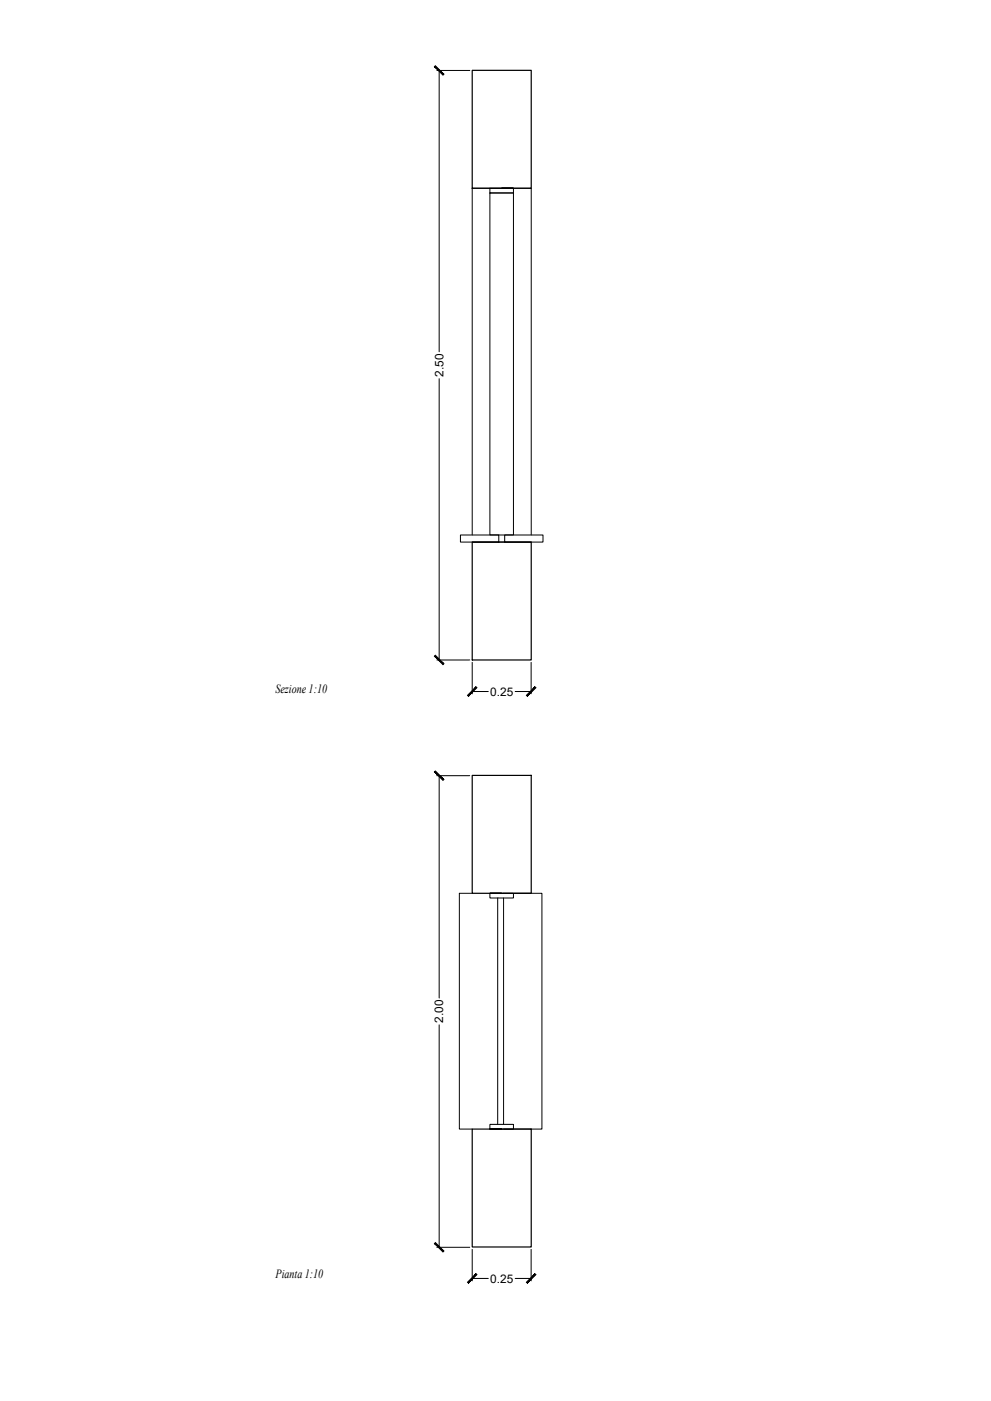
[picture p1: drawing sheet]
<svg xmlns="http://www.w3.org/2000/svg" width="420mm" height="594mm" viewBox="0 0 420 594" stroke-linecap="round" stroke-linejoin="round" font-family="sans-serif">
<!-- layer: LASTRE SEZ -->
<path d="M195.2 226.9h16.3v3h-16.3zM214 226.9h16.2v3h-16.2z" fill="none" stroke="#000" stroke-width=".42"/>
<!-- layer: linee proiettate -->
<path d="M207.7 81.8h10v145.1h-10zM200.2 226.9v-147.1h25v147.1M200.2 229.9h25M200.2 378.8h-5.5v100h5.5M213.5 378.8h16.3v100h-16.3M211 380.8v96M213.5 380.8v96" fill="none" stroke="#000" stroke-width=".42"/>
<!-- layer: CONTROTELAIO SEZ -->
<path d="M207.7 79.8h10h-5h5v2h-10zM207.7 378.8h10v2h-10v-2h5zM207.7 476.8h10v2h-10h5h-5z" fill="none" stroke="#000" stroke-width=".42"/>
<!-- layer: muro -->
<path d="M200.2 29.8h25v50h-25zM200.2 229.9h25v50h-25zM200.2 328.8h25v50h-25zM200.2 478.8h25v50h-25z" fill="none" stroke="#000" stroke-width=".51"/>
<!-- layer: QUOTE CARTA -->
<g fill="none" stroke="#000" stroke-width=".42">
<path d="M185.2 29.9h14M186.2 29.9v119.3M186.2 160.6v119.3M185.2 279.9h14M200.2 280.9v13.3M200.2 293.2h6.8M218.4 293.2h6.8M225.2 280.9v13.3M185.2 328.9h14M186.2 328.9v94.3M186.2 434.6v94.3M185.2 528.9h14"/>
<path d="M200.2 529.8v13.3M225.2 529.8v13.3M200.2 542.1h6.8M218.4 542.1h6.8"/>
</g>
<!-- layer: 0 -->
<g fill="#000" stroke="#000" stroke-width=".42">
<path d="M184.2 28.3l3.6 3.6 .4-.4zM184.6 27.9l3.6 3.6-4-3.2z"/>
<path d="M184.6 277.9l-.4 .3 4 3.3zM184.2 278.2l4 3.3-.4 .3z"/>
<path d="M201.8 291.2l-3.2 4 3.6-3.6zM201.8 291.2l-3.2 4-.4-.4z"/>
<path d="M223.2 294.8l.4 .4 3.2-4zM226.8 291.2l.4 .4-3.6 3.6z"/>
<path d="M184.2 327.3l3.6 3.6 .4-.4zM184.6 326.9l3.6 3.6-4-3.2z"/>
<path d="M184.6 526.9l-.4 .4 4 3.2zM184.2 527.3l4 3.2-.4 .4z"/>
<path d="M201.8 540.1l-3.2 4 3.6-3.6zM201.8 540.1l-3.2 4-.4-.4z"/>
<path d="M223.2 543.7l.4 .4 3.2-4zM226.8 540.1l.4 .4-3.6 3.6z"/>
</g>
<g font-size="5.3">
<text x="116.8" y="293.8">Sezione 1:10</text>
<text x="116.9" y="541.9">Pianta 1:10</text>
</g>
<g font-size="5">
<text x="188" y="159.7" transform="rotate(-90 188 159.7)">2.50</text>
<text x="207.8" y="295">0.25</text>
<text x="187.9" y="433.7" transform="rotate(-90 187.9 433.7)">2.00</text>
<text x="207.8" y="543.9">0.25</text>
</g>
</svg>
